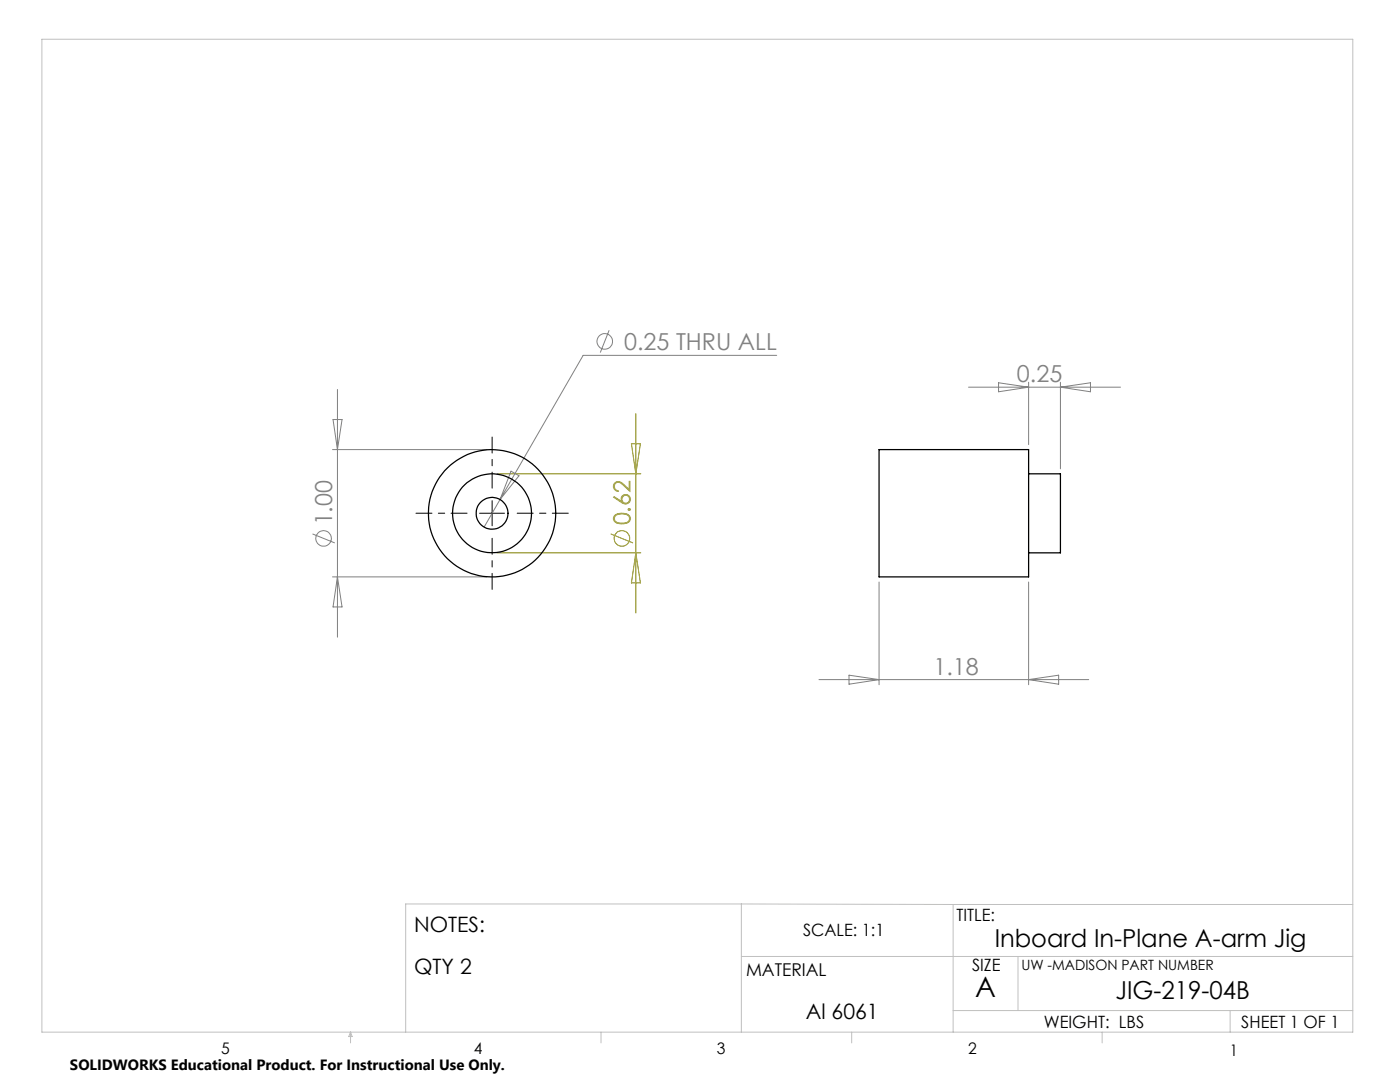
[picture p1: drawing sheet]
<svg xmlns="http://www.w3.org/2000/svg" width="279mm" height="216mm" viewBox="0 0 279 216" stroke-linecap="round" stroke-linejoin="round" font-family="sans-serif">
<g fill="none" stroke="#808080" stroke-width=".2">
<path d="M67.3 77.7v49.4M121.6 65.9l-1.8 4.4M155 70.9h-38.6l-16.6 28.8M193.3 77.3h30.3M199.3 76.4l6 .9-6 .9zM205.3 76.3v12.4M211.6 76.3v17.3M211.6 77.3l6-.9v1.8zM66.4 89.7h30.8M66.5 83.7h1.8l-1 6zM99.8 99.7l-3.2 5.5M102 94l1.6 .9-3.8 4.8z"/>
<path d="M62.4 106.5l4.4 1.8M66.4 115.1h30.8M67.3 115.1l1 6h-1.8zM175.4 116.1v20.5M205.3 116.1v20.5M163.4 135.6h53.9M169.4 134.7l6 .9-6 .9zM205.3 135.6l6-.9v1.8z"/>
<circle cx="120.7" cy="68.1" r="1.56"/>
<circle cx="64.6" cy="107.4" r="1.55"/>
</g>
<g fill="none" stroke="#808000" stroke-width=".2">
<path d="M99.2 94.5h28.7M126 88.5h1.8l-.9 6zM126.9 82.5v39.8M99.2 110.3h28.7M121.9 106.5l4.4 1.8M126.9 110.3l.9 6h-1.8z"/>
<circle cx="124.1" cy="107.4" r="1.56"/>
</g>
<path d="M98.2 97.4v-10.2M93.2 102.4h-10.2M98.2 107.4v10.2M103.2 102.4h10.2" fill="none" stroke="#000" stroke-width=".2" stroke-dasharray="15.2 1.3 1.3 1.3" stroke-dashoffset="12"/>
<path d="M98.2 99.9v5M95.7 102.4h5" fill="none" stroke="#000" stroke-width=".2"/>
<g fill="none" stroke="#c0c0c0" stroke-width=".2">
<path d="M8.4 7.8h261.6v198.2h-261.6zM148 180.4v25.6M148 180.4h-67v25.6M148 190.9h122M148 180.4l42.2 .1M190.2 180.5v25.5M190.2 180.5h79.8M203.2 190.9v10.7M70 206v2.1M70 206l.3 .8h-.7zM119.9 206v2.1M170 206v2.1"/>
<path d="M190.2 201.6h79.8M220 206v2.1M245.5 201.6v4.4"/>
</g>
<g fill="none" stroke="#000" stroke-width=".25">
<path d="M175.4 89.7h29.9v25.4h-29.9zM205.3 94.5h6.3v15.8h-6.3"/>
<circle cx="98.2" cy="102.4" r="7.9"/>
<circle cx="98.2" cy="102.4" r="3.2"/>
<circle cx="98.2" cy="102.4" r="12.7"/>
</g>
<text font-size="5.6" x="194.6" y="199">A</text>
<g font-size="4.9">
<text x="198.5" y="188.9">Inboard In-Plane A-arm Jig</text>
<text x="222.6" y="199.4">JIG-219-04B</text>
</g>
<g font-size="4.7" fill="#808080">
<text x="124.6" y="69.8">0.25 THRU ALL</text>
<text x="203" y="76.2">0.25</text>
<text x="66.3" y="104.9" transform="rotate(-90 66.3 104.9)">1.00</text>
<text x="186.3" y="134.6">1.18</text>
</g>
<text font-size="4.7" fill="#808000" x="125.8" y="104.9" transform="rotate(-90 125.8 104.9)">0.62</text>
<g font-size="4.2">
<text x="82.6" y="185.9">NOTES:</text>
<text x="82.6" y="194.4">QTY 2</text>
<text x="160.8" y="203.3">Al 6061</text>
</g>
<text font-size="3.5" x="148.9" y="194.7">MATERIAL</text>
<g font-size="3.4">
<text x="190.9" y="183.8">TITLE:</text>
<text x="160.3" y="186.8">SCALE: 1:1</text>
<text x="194" y="193.8">SIZE</text>
<text x="208.3" y="205.1">WEIGHT: LBS</text>
<text x="247.7" y="205.1">SHEET 1 OF 1</text>
</g>
<g font-size="3.2">
<text x="44.2" y="210.4">5</text>
<text x="94.6" y="210.3">4</text>
<text x="143.1" y="210.4">3</text>
<text x="193.2" y="210.3">2</text>
<text x="245.4" y="210.6">1</text>
</g>
<text font-size="3" x="14" y="213.5">SOLIDWORKS Educational Product. For Instructional Use Only.</text>
<text font-size="2.8" x="203.8" y="193.5">UW -MADISON PART NUMBER</text>
</svg>
